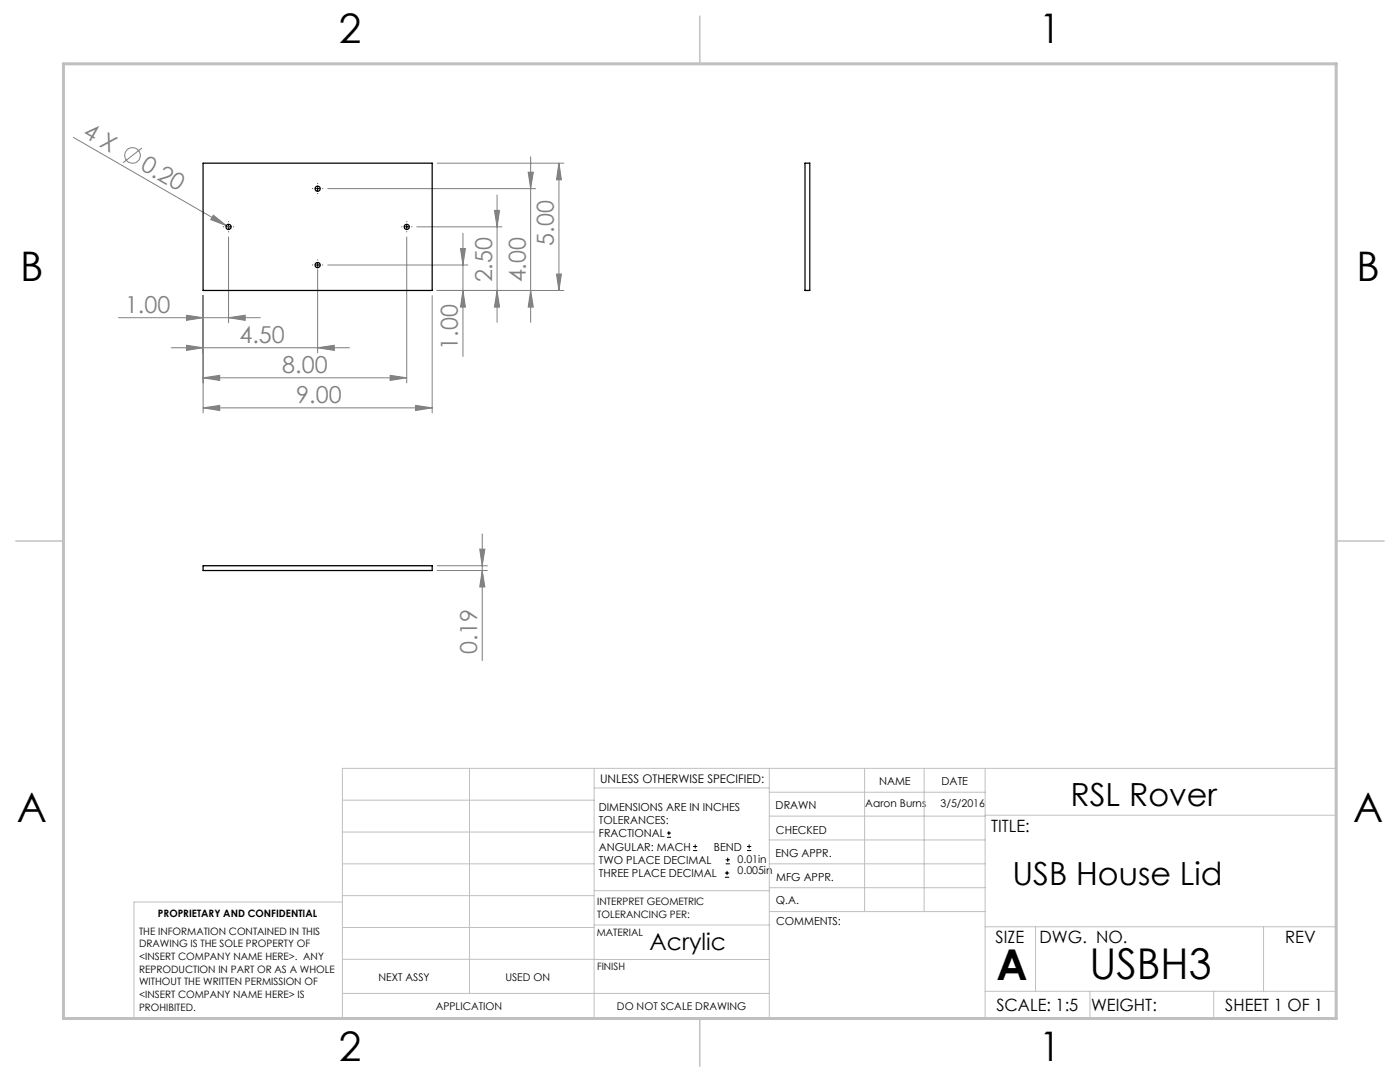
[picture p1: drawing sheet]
<svg xmlns="http://www.w3.org/2000/svg" width="279mm" height="216mm" viewBox="0 0 279 216" stroke-linecap="round" stroke-linejoin="round" font-family="sans-serif">
<g fill="none" stroke="#808080" stroke-width=".2">
<path d="M14.6 27.4l30.6 17.6M28.3 29.5l-3.7 3M65.4 37.6h41.5M87.2 32.6h25.3M99.2 38.9v25.4M105.4 34.4h1l-.5 3.2zM105.9 31.3v33M111.5 32.6v25.4M111.5 32.6l.5 3.3h-.9zM40.5 59v23.4M42.6 42.9l2.6 2.1-3.1-1.2zM45.2 45l.8 .5"/>
<path d="M45.6 47.3v17.1M63.4 53.9v16.5M65.4 52.9h28M81.2 47.3v29.1M83.2 45.3h17M86.3 59v23.4M87.2 58h25.3M91.9 49.6h1l-.5 3.3zM92.4 46.5v24.6M92.4 58l.5 3.3h-1zM98.7 42h1l-.5 3.3zM99.2 58l.5 3.3h-1z"/>
<path d="M105.9 58l.5 3.3h-1zM111.1 54.7h.9l-.5 3.3zM23.6 63.4h28.4M34.2 69.4h35.5M37.2 62.9l3.3 .5-3.3 .5zM37.2 68.9l3.3 .5-3.3 .5zM40.5 75.4l3.4-.5v1zM40.5 75.4h40.7M45.6 63.4l3.3-.5v1zM63.4 69.4l3.3-.5v1zM77.9 74.9l3.3 .5-3.3 .5zM40.5 81.4l3.4-.5v1z"/>
<path d="M40.5 81.4h45.8M82.9 80.9l3.4 .5-3.4 .5zM87.2 112.9h10.1M87.2 113.8h10.1M95.7 109.6h1.1l-.6 3.3zM96.2 113.8l.6 3.3h-1.1zM96.2 106.5v25.3"/>
<circle cx="26.5" cy="31" r="1.55"/>
</g>
<g fill="none" stroke="#000" stroke-width=".2">
<path d="M62.9 37.6h1M63.4 37.1v1.1M45.1 45.3h1M45.6 44.8v1M62.9 52.9h1M63.4 52.4v1M80.7 45.3h1M81.2 44.8v1M133.1 167.1h.8M133.1 166.2h.8M133.5 165.8v.9M138.3 169.7h.8"/>
<path d="M138.3 168.9h.8M138.7 168.5v.8M144.7 175h.8M144.7 174.2h.8M144.8 172.4h.9M144.8 171.6h.9M145.1 173.8v.8M145.2 171.1v.9M149.1 169.7h.8M149.1 168.9h.8M149.5 168.5v.8"/>
</g>
<g fill="none" stroke="#000" stroke-width=".2" stroke-dasharray="15.2 1.3 1.3 1.3">
<path d="M62.4 37.6h.1M63.4 36.6h.1M63.4 38.6h.1M64.4 37.6h.1M44.6 45.3h.1M45.6 44.3v-.1M45.6 46.3h.1M46.6 45.3h.1M62.4 52.9h.1M63.4 51.9h.1M63.4 53.9h.1M64.4 52.9h.1"/>
<path d="M80.2 45.3h.1M81.2 44.3v-.1M81.2 46.3h.1M82.2 45.3h.1"/>
</g>
<g fill="none" stroke="#c0c0c0" stroke-width=".2">
<path d="M68.3 159.7h50.3M93.7 153.3v44.9M118.6 153.3v49.9M118.6 157.2h34.9M153.5 153.3v49.9M153.5 158.1h43.1M172.5 153.3v28.6M184.4 153.3v28.6M196.6 153.3v49.9M68.3 180h-41.6v23.2h240v-49.9h-198.4v49.9M68.3 178.7h50.3M68.3 172.4h50.3"/>
<path d="M68.3 166h50.3M118.6 177.7h35M153.5 167.6h43.1M153.5 162.8h43.1M153.5 172.4h43.1M153.5 177.1h43.1M196.6 162.7h70.1M68.3 198.2h85.2M68.3 191.4l85.2 .1M68.3 185.1h50.3M118.6 184.6h35M153.6 181.9h43"/>
<path d="M196.6 197.8h70.1M196.6 184.9h70.1M206.7 184.9v12.9M217.5 197.8v5.4M242.2 197.8v5.4M252.2 184.9v12.9"/>
</g>
<path d="M139.7 3.2v9.5M3.1 107.9h9.6M266.7 107.9h9.5M139.7 203.2v9.6" fill="none" stroke="#c0c0c0" stroke-width=".3"/>
<path d="M12.7 12.7h254v190.5h-254z" fill="none" stroke="#c0c0c0" stroke-width=".6"/>
<g fill="#808080">
<path d="M42.6 42.9l2.6 2.1-3.1-1.2z"/>
<path d="M37.2 62.9l3.3 .5-3.3 .5zM45.6 63.4l3.3-.5v1zM37.2 68.9l3.3 .5-3.3 .5zM63.4 69.4l3.3-.5v1zM40.5 75.4l3.4-.5v1zM77.9 74.9l3.3 .5-3.3 .5zM40.5 81.4l3.4-.5v1zM82.9 80.9l3.4 .5-3.4 .5z"/>
<path d="M105.9 58l.5 3.3h-1zM105.4 34.4h1l-.5 3.2zM99.2 58l.5 3.3h-1zM98.7 42h1l-.5 3.3zM92.4 58l.5 3.3h-1zM91.9 49.6h1l-.5 3.3zM111.1 54.7h.9l-.5 3.3zM111.5 32.6l.5 3.3h-.9z"/>
<path d="M95.7 109.6h1.1l-.6 3.3zM96.2 113.8l.6 3.3h-1.1z"/>
</g>
<g fill="none" stroke="#000" stroke-width=".25">
<path d="M40.5 32.6h45.8v25.4h-45.8zM160.7 32.6h.9v25.4h-.9zM40.5 112.9h45.8v.9h-45.8z"/>
<circle cx="63.4" cy="37.7" r=".52"/>
<circle cx="45.6" cy="45.3" r=".52"/>
<circle cx="63.4" cy="52.9" r=".52"/>
<circle cx="81.2" cy="45.3" r=".52"/>
</g>
<g font-size="8.5">
<text x="198.9" y="195.5">A</text>
<text x="217.4" y="195.4">USBH3</text>
</g>
<g font-size="8.1">
<text x="67.6" y="8.5">2</text>
<text x="207.3" y="8.5">1</text>
<text x="4" y="56.2">B</text>
<text x="270.7" y="56.2">B</text>
<text x="3.3" y="164.1">A</text>
<text x="270" y="164.1">A</text>
<text x="67.6" y="211.7">2</text>
<text x="207.3" y="211.7">1</text>
</g>
<g font-size="6.3">
<text x="213.6" y="160.8">RSL Rover</text>
<text x="202" y="176.5">USB House Lid</text>
</g>
<g font-size="4.7" fill="#808080">
<text x="16.3" y="27.1" transform="rotate(30 16.3 27.1)">4 X</text>
<text x="27.8" y="33.8" transform="rotate(30 27.8 33.8)">0.20</text>
<text x="110.6" y="49.1" transform="rotate(-90 110.6 49.1)">5.00</text>
<text x="98.2" y="56.4" transform="rotate(-90 98.2 56.4)">2.50</text>
<text x="104.9" y="56.4" transform="rotate(-90 104.9 56.4)">4.00</text>
<text x="24.9" y="62.4">1.00</text>
<text x="47.8" y="68.4">4.50</text>
<text x="91.4" y="69.8" transform="rotate(-90 91.4 69.8)">1.00</text>
<text x="56.3" y="74.4">8.00</text>
<text x="59.1" y="80.4">9.00</text>
<text x="95.3" y="130.5" transform="rotate(-90 95.3 130.5)">0.19</text>
</g>
<text font-size="4.7" x="129.6" y="189.6">Acrylic</text>
<g font-size="3.4">
<text x="197.8" y="166">TITLE:</text>
<text x="198.7" y="188.1">SIZE</text>
<text x="207.5" y="188.1">DWG. NO.</text>
<text x="256.5" y="188.2">REV</text>
<text x="198.8" y="201.7">SCALE: 1:5</text>
<text x="217.7" y="201.8">WEIGHT:</text>
<text x="244.5" y="201.7">SHEET 1 OF 1</text>
</g>
<text font-size="2.4" x="119.8" y="156.2">UNLESS OTHERWISE SPECIFIED:</text>
<g font-size="2.2">
<text x="119.5" y="161.8">DIMENSIONS ARE IN INCHES</text>
<text x="154.8" y="161.4">DRAWN</text>
<text x="175.4" y="156.6">NAME</text>
<text x="187.9" y="156.7">DATE</text>
<text x="119.5" y="164.4">TOLERANCES:</text>
<text x="119.5" y="167.1">FRACTIONAL</text>
<text x="154.9" y="166.3">CHECKED</text>
<text x="119.5" y="169.7">ANGULAR: MACH</text>
<text x="119.5" y="172.4">TWO PLACE DECIMAL</text>
<text x="142.5" y="169.7">BEND</text>
<text x="154.8" y="171">ENG APPR.</text>
<text x="119.5" y="175">THREE PLACE DECIMAL</text>
<text x="154.9" y="175.7">MFG APPR.</text>
<text x="154.9" y="180.4">Q.A.</text>
<text x="154.9" y="184.6">COMMENTS:</text>
</g>
<g font-size="2.1">
<text x="172.7" y="161.1">Aaron Burns</text>
<text x="187.7" y="161.1">3/5/2016</text>
<text x="147.2" y="172.2">0.01in</text>
<text x="147.2" y="174.3">0.005in</text>
<text x="75.5" y="195.7">NEXT ASSY</text>
<text x="100.9" y="195.7">USED ON</text>
<text x="86.9" y="201.5">APPLICATION</text>
<text x="123.1" y="201.6">DO NOT SCALE DRAWING</text>
</g>
<g font-size="2">
<text x="31.5" y="182.9">PROPRIETARY AND CONFIDENTIAL</text>
<text x="119.2" y="180.6">INTERPRET GEOMETRIC</text>
<text x="119.2" y="183.1">TOLERANCING PER:</text>
<text x="27.8" y="186.5">THE INFORMATION CONTAINED IN THIS</text>
<text x="27.8" y="189">DRAWING IS THE SOLE PROPERTY OF</text>
<text x="27.8" y="191.6">&lt;INSERT COMPANY NAME HERE&gt;. ANY</text>
<text x="119.1" y="186.7">MATERIAL</text>
<text x="27.8" y="194.1">REPRODUCTION IN PART OR AS A WHOLE</text>
<text x="27.8" y="196.6">WITHOUT THE WRITTEN PERMISSION OF</text>
<text x="119.1" y="193.5">FINISH</text>
<text x="27.8" y="199.1">&lt;INSERT COMPANY NAME HERE&gt; IS</text>
<text x="27.8" y="201.7">PROHIBITED.</text>
</g>
</svg>
